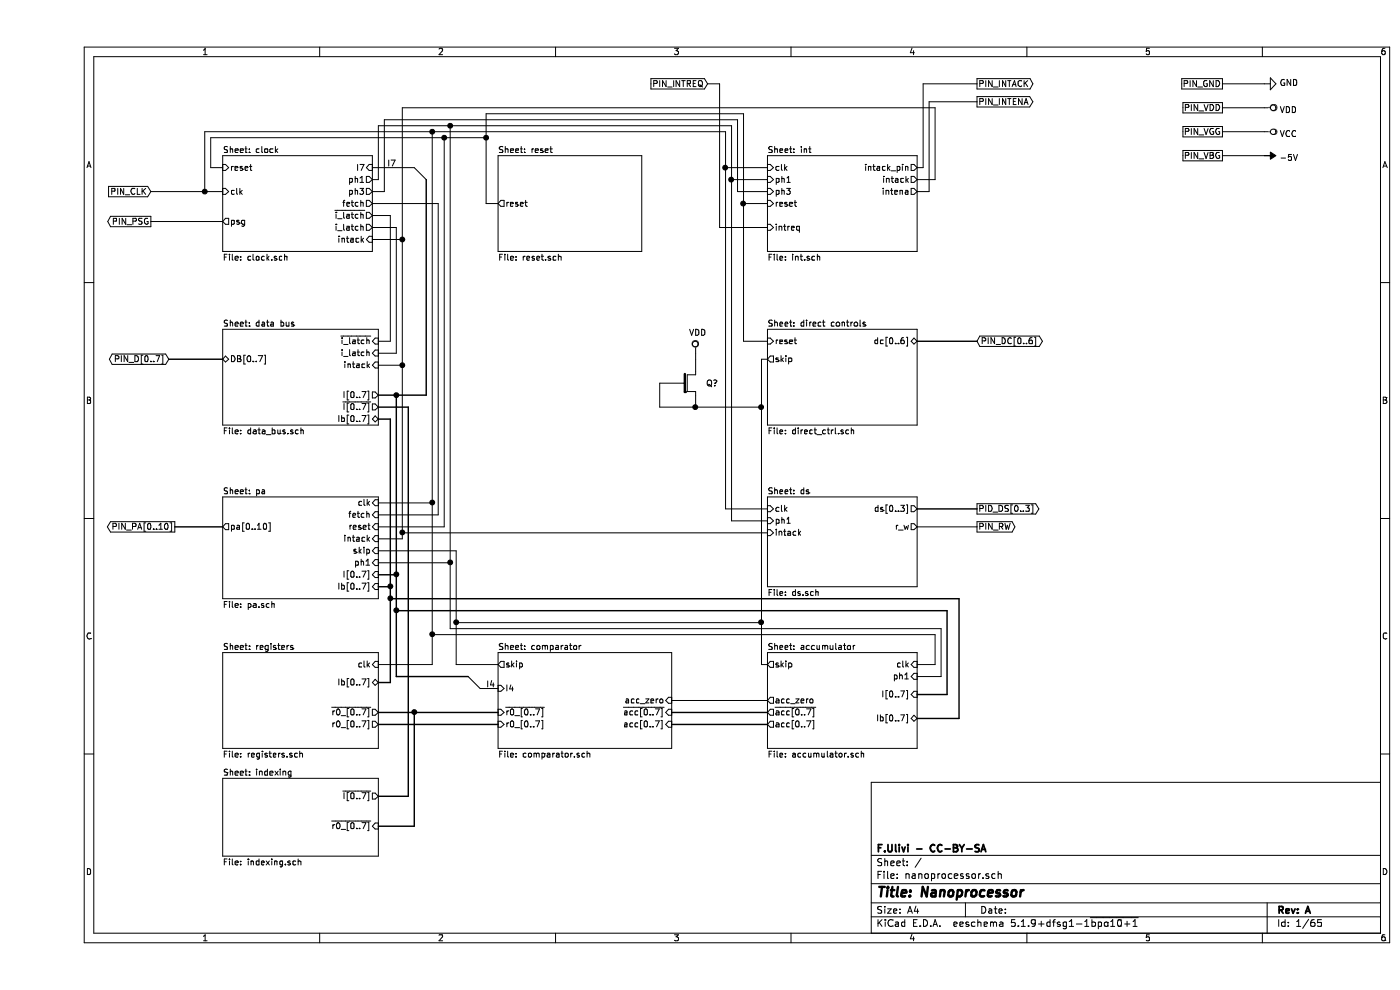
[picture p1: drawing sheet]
EESchema Schematic File Version 4
EELAYER 30 0
EELAYER END
$Descr A4 11693 8268
encoding utf-8
Sheet 1 65
Title "Nanoprocessor"
Date ""
Rev "A"
Comp "F.Ulivi - CC-BY-SA"
Comment1 ""
Comment2 ""
Comment3 ""
Comment4 ""
$EndDescr
$Sheet
S 1550 1300 1250 800 
U 609FCD40
F0 "clock" 50
F1 "clock.sch" 50
F2 "reset" I L 1550 1400 50 
F3 "intack" I R 2800 2000 50 
F4 "clk" I L 1550 1600 50 
F5 "fetch" O R 2800 1700 50 
F6 "i_latch" O R 2800 1900 50 
F7 "~i_latch" O R 2800 1800 50 
F8 "psg" O L 1550 1850 50 
F9 "ph1" O R 2800 1500 50 
F10 "ph3" O R 2800 1600 50 
F11 "I7" I R 2800 1400 50 
$EndSheet
Text GLabel 950  1600 0    50   Input ~ 0
PIN_CLK
Wire Wire Line
	950  1600 1400 1600
$Sheet
S 1550 2750 1300 800 
U 60A0CABA
F0 "data bus" 50
F1 "data_bus.sch" 50
F2 "DB[0..7]" B L 1550 3000 50 
F3 "~i_latch" I R 2850 2850 50 
F4 "i_latch" I R 2850 2950 50 
F5 "intack" I R 2850 3050 50 
F6 "I[0..7]" O R 2850 3300 50 
F7 "~I[0..7]" O R 2850 3400 50 
F8 "Ib[0..7]" B R 2850 3500 50 
$EndSheet
Text GLabel 1100 3000 0    50   BiDi ~ 0
PIN_D[0..7]
Wire Bus Line
	1100 3000 1550 3000
Wire Wire Line
	2800 1800 2950 1800
Wire Wire Line
	2950 1800 2950 2850
Wire Wire Line
	2950 2850 2850 2850
Wire Wire Line
	2800 1900 3000 1900
Wire Wire Line
	3000 1900 3000 2950
Wire Wire Line
	3000 2950 2850 2950
$Sheet
S 3850 1300 1200 800 
U 60A04679
F0 "reset" 50
F1 "reset.sch" 50
F2 "reset" O L 3850 1700 50 
$EndSheet
Text GLabel 950  1850 0    50   Output ~ 0
PIN_PSG
Wire Wire Line
	950  1850 1550 1850
Wire Wire Line
	2800 1400 3150 1400
Text Label 3000 1400 2    50   ~ 0
I7
Entry Wire Line
	3150 1400 3250 1500
Wire Bus Line
	3250 1500 3250 3300
Wire Bus Line
	3250 3300 3000 3300
Wire Wire Line
	1550 1400 1450 1400
Wire Wire Line
	1450 1400 1450 1150
Wire Wire Line
	1450 1150 3400 1150
Wire Wire Line
	3750 1150 3750 1700
Wire Wire Line
	3750 1700 3850 1700
Wire Wire Line
	2800 2000 3050 2000
Wire Wire Line
	3050 2000 3050 3050
Wire Wire Line
	3050 3050 2850 3050
$Sheet
S 6100 1300 1250 800 
U 60ACB2AA
F0 "int" 50
F1 "int.sch" 50
F2 "clk" I L 6100 1400 50 
F3 "ph1" I L 6100 1500 50 
F4 "ph3" I L 6100 1600 50 
F5 "reset" I L 6100 1700 50 
F6 "intack_pin" O R 7350 1400 50 
F7 "intack" O R 7350 1500 50 
F8 "intena" O R 7350 1600 50 
F9 "intreq" I L 6100 1900 50 
$EndSheet
Text GLabel 5600 700  0    50   Input ~ 0
PIN_INTREQ
Text GLabel 7850 700  2    50   Output ~ 0
PIN_INTACK
Text GLabel 7850 850  2    50   Output ~ 0
PIN_INTENA
Wire Wire Line
	5600 700  5700 700 
Wire Wire Line
	5700 700  5700 1900
Wire Wire Line
	5700 1900 6100 1900
Wire Wire Line
	7350 1400 7400 1400
Wire Wire Line
	7400 1400 7400 700 
Wire Wire Line
	7400 700  7850 700 
Wire Wire Line
	7350 1600 7450 1600
Wire Wire Line
	7450 1600 7450 850 
Wire Wire Line
	7450 850  7850 850 
Wire Wire Line
	1400 1600 1400 1100
Wire Wire Line
	5750 1100 5750 1400
Wire Wire Line
	5750 1400 6100 1400
Connection ~ 1400 1600
Wire Wire Line
	1400 1600 1550 1600
Wire Wire Line
	1400 1100 3300 1100
Wire Wire Line
	2800 1500 2850 1500
Wire Wire Line
	2850 1500 2850 1050
Wire Wire Line
	2850 1050 3450 1050
Wire Wire Line
	5800 1050 5800 1500
Wire Wire Line
	5800 1500 6100 1500
Wire Wire Line
	2800 1600 2900 1600
Wire Wire Line
	2900 1600 2900 1000
Wire Wire Line
	2900 1000 5850 1000
Wire Wire Line
	5850 1000 5850 1600
Wire Wire Line
	5850 1600 6100 1600
Wire Wire Line
	3750 1150 3750 950 
Wire Wire Line
	3750 950  5900 950 
Wire Wire Line
	5900 950  5900 1700
Wire Wire Line
	5900 1700 6100 1700
Connection ~ 3750 1150
Wire Wire Line
	3050 2000 3050 900 
Wire Wire Line
	7500 900  7500 1500
Wire Wire Line
	7500 1500 7350 1500
Connection ~ 3050 2000
$Sheet
S 1550 4150 1300 850 
U 60ADD4AE
F0 "pa" 50
F1 "pa.sch" 50
F2 "pa[0..10]" O L 1550 4400 50 
F3 "fetch" I R 2850 4300 50 
F4 "reset" I R 2850 4400 50 
F5 "Ib[0..7]" I R 2850 4900 50 
F6 "I[0..7]" I R 2850 4800 50 
F7 "intack" I R 2850 4500 50 
F8 "skip" I R 2850 4600 50 
F9 "clk" I R 2850 4200 50 
F10 "ph1" I R 2850 4700 50 
$EndSheet
Text GLabel 1150 4400 0    50   Output ~ 0
PIN_PA[0..10]
Wire Bus Line
	1150 4400 1550 4400
Wire Bus Line
	2850 3500 2950 3500
Wire Bus Line
	2950 3500 2950 4900
Wire Bus Line
	2950 4900 2850 4900
Wire Bus Line
	3000 3300 3000 4800
Wire Bus Line
	3000 4800 2850 4800
Connection ~ 3000 3300
Wire Bus Line
	3000 3300 2850 3300
Wire Wire Line
	3300 1100 3300 4200
Wire Wire Line
	3300 4200 2850 4200
Connection ~ 3300 1100
Wire Wire Line
	3300 1100 5750 1100
Wire Wire Line
	2800 1700 3350 1700
Wire Wire Line
	3350 1700 3350 4300
Wire Wire Line
	3350 4300 2850 4300
Wire Wire Line
	3400 1150 3400 4400
Wire Wire Line
	3400 4400 2850 4400
Connection ~ 3400 1150
Wire Wire Line
	3400 1150 3750 1150
Wire Wire Line
	3050 900  7500 900 
Wire Wire Line
	3050 3050 3050 4450
Wire Wire Line
	3050 4500 2850 4500
Connection ~ 3050 3050
Wire Wire Line
	3450 1050 3450 4700
Wire Wire Line
	3450 4700 2850 4700
Connection ~ 3450 1050
Wire Wire Line
	3450 1050 5800 1050
$Sheet
S 1550 5450 1300 800 
U 625782BA
F0 "registers" 50
F1 "registers.sch" 50
F2 "clk" I R 2850 5550 50 
F3 "Ib[0..7]" B R 2850 5700 50 
F4 "r0_[0..7]" O R 2850 6050 50 
F5 "~r0_[0..7]" O R 2850 5950 50 
$EndSheet
Wire Bus Line
	2950 5700 2850 5700
Connection ~ 2950 4900
Wire Wire Line
	3300 4200 3300 5300
Wire Wire Line
	3300 5550 2850 5550
Connection ~ 3300 4200
$Sheet
S 3850 5450 1450 800 
U 60EC59C9
F0 "comparator" 50
F1 "comparator.sch" 50
F2 "~r0_[0..7]" I L 3850 5950 50 
F3 "r0_[0..7]" I L 3850 6050 50 
F4 "~acc[0..7]" I R 5300 5950 50 
F5 "acc[0..7]" I R 5300 6050 50 
F6 "skip" O L 3850 5550 50 
F7 "acc_zero" I R 5300 5850 50 
F8 "I4" I L 3850 5750 50 
$EndSheet
Wire Bus Line
	2850 5950 3150 5950
Wire Bus Line
	3850 6050 2850 6050
Wire Wire Line
	2850 4600 3500 4600
Wire Wire Line
	3500 4600 3500 5200
Wire Wire Line
	3500 5550 3850 5550
Text Label 3750 5750 0    50   ~ 0
I4
Wire Wire Line
	3850 5750 3700 5750
Entry Wire Line
	3600 5650 3700 5750
Wire Bus Line
	3000 4800 3000 5100
Wire Bus Line
	3000 5650 3600 5650
Connection ~ 3000 4800
$Sheet
S 6100 5450 1250 800 
U 60A8EA10
F0 "accumulator" 50
F1 "accumulator.sch" 50
F2 "acc_zero" O L 6100 5850 50 
F3 "~acc[0..7]" O L 6100 5950 50 
F4 "acc[0..7]" O L 6100 6050 50 
F5 "skip" O L 6100 5550 50 
F6 "clk" I R 7350 5550 50 
F7 "ph1" I R 7350 5650 50 
F8 "I[0..7]" I R 7350 5800 50 
F9 "Ib[0..7]" B R 7350 6000 50 
$EndSheet
Wire Wire Line
	3300 5300 7500 5300
Wire Wire Line
	7500 5300 7500 5550
Wire Wire Line
	7500 5550 7350 5550
Connection ~ 3300 5300
Wire Wire Line
	3300 5300 3300 5550
Wire Wire Line
	3450 4700 3450 5250
Wire Wire Line
	3450 5250 7550 5250
Wire Wire Line
	7550 5250 7550 5650
Wire Wire Line
	7550 5650 7350 5650
Connection ~ 3450 4700
Wire Wire Line
	3500 5200 6050 5200
Wire Wire Line
	6050 5200 6050 5550
Wire Wire Line
	6050 5550 6100 5550
Connection ~ 3500 5200
Wire Wire Line
	3500 5200 3500 5550
Wire Wire Line
	5300 5850 6100 5850
Wire Bus Line
	5300 5950 6100 5950
Wire Bus Line
	5300 6050 6100 6050
Wire Bus Line
	3000 5100 7600 5100
Wire Bus Line
	7600 5100 7600 5800
Wire Bus Line
	7600 5800 7350 5800
Connection ~ 3000 5100
Wire Bus Line
	3000 5100 3000 5650
Wire Bus Line
	2950 4900 2950 5000
Wire Bus Line
	7350 6000 7700 6000
Wire Bus Line
	7700 6000 7700 5000
Wire Bus Line
	7700 5000 2950 5000
Connection ~ 2950 5000
Wire Bus Line
	2950 5000 2950 5700
$Sheet
S 1550 6500 1300 650 
U 60B6500F
F0 "indexing" 50
F1 "indexing.sch" 50
F2 "~I[0..7]" O R 2850 6650 50 
F3 "~r0_[0..7]" I R 2850 6900 50 
$EndSheet
Wire Bus Line
	2850 3400 3100 3400
Wire Bus Line
	3100 3400 3100 6650
Wire Bus Line
	3100 6650 2850 6650
Wire Bus Line
	2850 6900 3150 6900
Wire Bus Line
	3150 6900 3150 5950
Connection ~ 3150 5950
Wire Bus Line
	3150 5950 3850 5950
$Sheet
S 6100 2750 1250 800 
U 60B8E0BD
F0 "direct controls" 50
F1 "direct_ctrl.sch" 50
F2 "reset" I L 6100 2850 50 
F3 "skip" O L 6100 3000 50 
F4 "dc[0..6]" B R 7350 2850 50 
$EndSheet
Wire Wire Line
	5900 1700 5900 2850
Wire Wire Line
	5900 2850 6100 2850
Connection ~ 5900 1700
Wire Wire Line
	6100 3000 6050 3000
Wire Wire Line
	6050 3000 6050 3400
Connection ~ 6050 5200
Text GLabel 7850 2850 2    50   BiDi ~ 0
PIN_DC[0..6]
Wire Bus Line
	7350 2850 7850 2850
$Sheet
S 6100 4150 1250 750 
U 60B295CA
F0 "ds" 50
F1 "ds.sch" 50
F2 "ds[0..3]" O R 7350 4250 50 
F3 "r_w" O R 7350 4400 50 
F4 "clk" I L 6100 4250 50 
F5 "ph1" I L 6100 4350 50 
F6 "intack" I L 6100 4450 50 
$EndSheet
Text GLabel 7850 4250 2    50   Output ~ 0
PID_DS[0..3]
Wire Bus Line
	7350 4250 7850 4250
Wire Wire Line
	5750 1400 5750 4250
Wire Wire Line
	5750 4250 6100 4250
Connection ~ 5750 1400
Wire Wire Line
	5800 1500 5800 4350
Wire Wire Line
	5800 4350 6100 4350
Connection ~ 5800 1500
Wire Wire Line
	3050 4450 6100 4450
Connection ~ 3050 4450
Wire Wire Line
	3050 4450 3050 4500
Text GLabel 7850 4400 2    50   Output ~ 0
PIN_RW
Wire Wire Line
	7350 4400 7850 4400
$Comp
L np:NMOS_DEP Q?
U 1 1
P 5400 3200
F 0 "Q?" H 5588 3200 50  0000 L CNN
F 1 "NMOS_DEP" H 5600 3150 50  0001 L CNN
F 2 "" H 5600 3300 50  0001 C CNN
F 3 "~" H 5400 3200 50  0001 C CNN
	1    5400 3200
	1    0    0    -1  
$EndComp
$Comp
L power:VDD #PWR?
U 1 1
P 5500 2950
F 0 "#PWR?" H 5500 2800 50  0001 C CNN
F 1 "VDD" H 5517 3123 50  0000 C CNN
F 2 "" H 5500 2950 50  0001 C CNN
F 3 "" H 5500 2950 50  0001 C CNN
	1    5500 2950
	1    0    0    -1  
$EndComp
Wire Wire Line
	5500 2950 5500 3000
Wire Wire Line
	5200 3200 5200 3400
Wire Wire Line
	5200 3400 5500 3400
Wire Wire Line
	5500 3400 6050 3400
Connection ~ 5500 3400
Connection ~ 6050 3400
Wire Wire Line
	6050 3400 6050 5200
Text GLabel 9900 700  0    50   UnSpc ~ 0
PIN_GND
$Comp
L power:GND #PWR?
U 1 1
P 10250 700
F 0 "#PWR?" H 10250 450 50  0001 C CNN
F 1 "GND" V 10255 572 50  0000 R CNN
F 2 "" H 10250 700 50  0001 C CNN
F 3 "" H 10250 700 50  0001 C CNN
	1    10250 700 
	0    -1   -1   0   
$EndComp
Wire Wire Line
	9900 700  10250 700 
Text GLabel 9900 900  0    50   UnSpc ~ 0
PIN_VDD
$Comp
L power:VDD #PWR?
U 1 1
P 10250 900
F 0 "#PWR?" H 10250 750 50  0001 C CNN
F 1 "VDD" V 10267 1028 50  0000 L CNN
F 2 "" H 10250 900 50  0001 C CNN
F 3 "" H 10250 900 50  0001 C CNN
	1    10250 900 
	0    1    1    0   
$EndComp
Wire Wire Line
	9900 900  10250 900 
Text GLabel 9900 1100 0    50   UnSpc ~ 0
PIN_VGG
$Comp
L power:VCC #PWR?
U 1 1
P 10250 1100
F 0 "#PWR?" H 10250 950 50  0001 C CNN
F 1 "VCC" V 10267 1228 50  0000 L CNN
F 2 "" H 10250 1100 50  0001 C CNN
F 3 "" H 10250 1100 50  0001 C CNN
	1    10250 1100
	0    1    1    0   
$EndComp
Wire Wire Line
	9900 1100 10250 1100
Text GLabel 9900 1300 0    50   UnSpc ~ 0
PIN_VBG
$Comp
L power:-5V #PWR?
U 1 1
P 10250 1300
F 0 "#PWR?" H 10250 1400 50  0001 C CNN
F 1 "-5V" V 10265 1428 50  0000 L CNN
F 2 "" H 10250 1300 50  0001 C CNN
F 3 "" H 10250 1300 50  0001 C CNN
	1    10250 1300
	0    1    1    0   
$EndComp
Wire Wire Line
	9900 1300 10250 1300
$EndSCHEMATC
